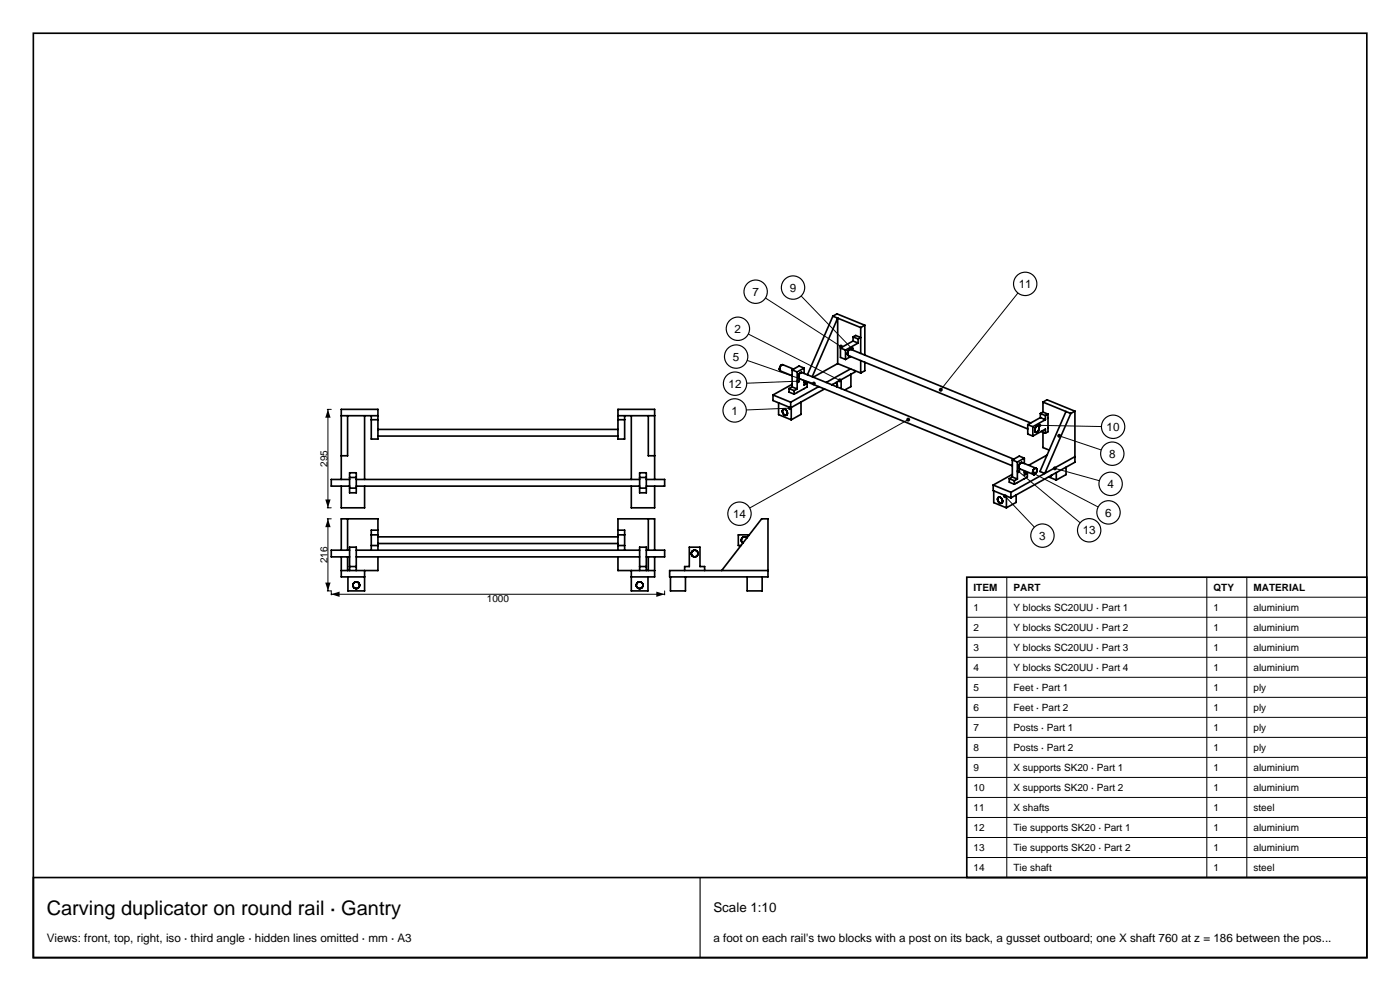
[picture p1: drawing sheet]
<svg xmlns="http://www.w3.org/2000/svg" width="420mm" height="297mm" viewBox="0 0 420 297" stroke-linecap="round" stroke-linejoin="round" font-family="sans-serif">
<g fill="none" stroke="#000" stroke-width=".5">
<path d="M10 10h400.1v277h-400.1zM249.9 94.8l1.2-.7 8.3 3.4M249.9 94.8l-7.7 17.5M249.9 94.8l8.3 3.4M258.2 98.2v7.7M259.4 97.5v8.9M259.4 97.5l-1.2 .7M231.9 118.4v1.6l5.3 2.2M231.9 118.4l5.3 2.1M233.9 110.9v.1M233.9 111h.1M234 111v.1"/>
<path d="M234 111.1h.1M234.1 111.1l3.5 1.5M234.7 109.3h.1M234.7 109.3l-.6 .5-.2 1.1M234.8 109.3l3.3 1.3M236.7 116.5v1l1.5 .6M236.7 116.5l1.5 .6M237.6 115.2l-5.7 3.2M237.6 116l-.9 .5M237.6 110.9l1.6 .6M237.6 110.9v5.1M237.6 116l1.6 .6"/>
<path d="M238.2 117.1v1M239.2 116.6l-1 .5M239.2 111.5v5.1M239.7 113.4h.1M239.7 113.4l64 26.2M240.2 111.7l-.6 .8 .1 .9M240.3 111.7h-.1M240.4 111.6h.1M240.4 111.6l-.1 .1M240.5 111.6l63.6 26M241.2 110.3l-2 1.2M241.2 114.1v1.3l.9-.5"/>
<path d="M241.2 114.5l.9 .4M241.2 110.3l-1.5-.6-2.1 1.2M241.2 110.3v1.6M242.1 114.9v1.1l-3.9 2.1M245.6 115.9l-8.4 4.6M247.4 116.6l-10.2 5.6M249.7 115.2l.1 .1M249.8 115.3v.1M250.8 114.6l.4 1.2M251.2 115.8l-.1 .1M251.2 115.8h.1M251.3 109l6.9 2.8"/>
<path d="M251.3 109l-7.3 4M251.3 109v-13.7l-7.6 17.6M252.1 104.3v2.8l1.6 .6M252.1 104.3l1.6 .6M252.3 113.8v2.7M252.3 113.8l-2.7 1.5M253.7 104.9v2.8M254.3 106.4h.1M254.4 106.4v.1M254.4 106.5h.1M254.4 106.5l53.9 22.1M255.1 104.7h.1"/>
<path d="M255.1 104.7l-.7 .7-.1 1M255.2 104.7l54 22.1M255.2 110.6l-7.3 4M255.2 106.9l-1.5 .8M255.3 112.2l-3 1.6M255.3 112.2v3.7l-1.9 1M255.9 101l1.5 .6M255.9 101l.8-.5 1.5 .7-.8 .4M255.9 101v1.2M255.9 102.2l-3.8 2.1M255.9 102.2l1.5 .6M256.4 111.1v.4l-1.1 .7"/>
<path d="M257.4 101.6v1.2M257.4 102.8l-3.7 2.1M258.2 108.1v3.7M259.4 108.6v2.5l-1.2 .7M102.4 124.6h11M104.3 124.6v12h-1.9M109.4 124.6v19.1M111.4 124.6v7h2v-8.9h-11v21M111.4 125.8h2M113.4 128.7h72M113.4 130.7h72M185.4 124.6h11"/>
<path d="M185.4 125.8h2M187.4 124.6v7h-2v-8.9h11v21M189.4 124.6v19.1M194.5 124.6v12h1.9M233.6 120.7v3.6l3.8 1.5M234.8 123v.6l.4 .6 .5 .3 .4-.2M234.8 122.9v.1M234.9 122.7l-.1 .2M235 122.7h-.1M235.1 122.6l-.1 .1M235.2 122.6l.3 .1M235.2 122.6h-.1"/>
<path d="M235.5 122.7h.1M235.6 122.7l.6 .8-.1 .8M236.1 124.3h.1M237.2 120.5v1.7M237.4 122.1v3.7M240.3 120.5v3.7l-2.9 1.6M303.7 137.9l1.5 .6M303.7 137.9v5.1M305.2 138.5v5.1M306.1 138.8l-.5 .9 .2 .8M306.1 138.8h.1M306.3 138.7l-.2 .1"/>
<path d="M306.3 138.7h.1M306.4 138.6l-.1 .1M306.5 138.6h.1M306.5 138.6h-.1M306.6 138.6h.1M306.6 138.6l4.2 1.7M307.3 137.3l-1.5-.6-2.1 1.2M307.3 137.3l-2.1 1.2M307.3 137.3v1.6M308.3 127.3v2.8l1.5 .6M308.3 127.3l1.5 .6M309.8 127.9v2.8"/>
<path d="M310.7 129.5h.1M310.8 129.5l.1 .1M310.9 129.5v.1M311.1 129.5h-.2M311.1 129.4v.1M311.4 127.7h.1M311.4 127.7l-.5 .1-.4 .7-.1 .6 .3 .4M311.4 127.7l.3 .7-.6 1M312.1 123.9l1.5 .7M312.1 125.2l1.5 .6M312.1 123.9v1.3M312.1 125.2l-3.8 2.1"/>
<path d="M312.3 129.3l1.3 .5M312.9 129.5v4.6l1.9 .8M312.9 120.5l8.3 3.4M312.9 120.5l1.2-.7 8.4 3.4M312.9 120.5v3M312.9 123.5l1.5 .6M312.9 123.5l-.8 .4M313.6 124.6v1.2M313.6 129.8v-1.2l-3.8 2.1M313.6 125.8l-3.8 2.1M314.1 136.4l-5.5 3M314.4 124.1v5.3l-.8 .4"/>
<path d="M314.4 124.1l-.8 .5M319.8 123.3l-7.8 18 1.4 .6 7.8-18M322.5 123.2v15.3l-19.2 10.7M322.5 136.9l-19.2 10.6M322.5 123.2l-1.3 .7M102.4 145.7v6.5h7v-6.5M104.3 155.5v9.4M104.9 141.7h2v6h-2zM104.9 143.7h-5.5v2h5.5M104.9 146.3h2M104.9 143.1h2M106.9 143.7h85"/>
<path d="M106.9 145.7h85M113.4 158.9h-2v6M185.4 158.9h2v6M189.4 145.7v6.5h7v-6.5M191.9 141.7h2v6h-2zM191.9 146.3h2M191.9 143.1h2M193.9 143.7h5.5v2h-5.5M194.5 155.5v9.4M298 145.4v1.6l5.3 2.2M298 145.4l5.3 2.1M298.1 147.1v3.5l3.8 1.6"/>
<path d="M299.4 149.2l-.1 .5 .2 .6 .8 .5M299.4 149.2h.1M299.4 149.1v.1M299.5 149.1h-.1M299.5 149v.1M299.6 149h-.1M299.9 149h.1M299.9 149h-.3M300 149l.6 .7 .1 .9M300.4 150.8h-.1M300.7 150.6l-.3 .2M300.7 150.6h.1"/>
<path d="M301.9 148.7v3.5M302.8 143.5v1l1.5 .6M302.8 143.5l1.5 .6M303.3 147.5v1.7M303.7 142.2l-5.7 3.2M303.7 143l1.5 .6M303.7 143l-.9 .5M304.3 144.1v1M304.8 148.3v2.3l-2.9 1.6M305.2 143.6l-.9 .5M305.8 140.5h.1M305.9 140.5l4.2 1.7"/>
<path d="M307.3 141.5l.9 .4M307.3 141.1v1.3l.9-.5M308.2 141.9v1.1l-3.9 2.1M309.9 142v.1M309.9 142.1l.2 .1M310.1 142.2h.1M310.3 142.2h-.1M310.4 142.2h-.1M310.5 142.1l-.1 .1M310.6 140.3l-.7 .8v.9M310.6 142l-.1 .1M310.6 140.3h.2"/>
<path d="M310.6 140.3h.1M310.8 140.3h.1M310.8 140.3l.1 .1M310.9 140.4h.1M310.9 140.4l.1 .1M311 140.5v.1M311 140.6v.7l-.4 .7M314.6 142.9l2.3 1M315.4 142.5h-.1M315.4 142.5h.1M315.5 142.5h-.1M315.5 142.4v.1"/>
<path d="M315.6 142.4h-.1M315.6 142.3v.1M316.9 141.6v2.3M319.8 140v2.2l-2.9 1.7M102.4 166.9v6h7M102.4 164.9v-9.4h11v9.4M104.3 166.9v4.1M104.9 171v-7h2v7M104.9 169.8h2M104.9 164.9h-5.5v2h5.5M106.9 166.9h85M106.9 164.9h85"/>
<path d="M109.4 171v6.1h-5v-4.2M111.4 163.5h2M111.4 160.3h2M113.4 166.9v4.1h-11M113.4 162.9h72M113.4 160.9h72M185.4 166.9v4.1h11M185.4 164.9v-9.4h11v9.4M185.4 163.5h2M185.4 160.3h2M189.4 171v6.1h5v-4.2M191.9 169.8h2"/>
<path d="M191.9 171v-7h2v7M193.9 164.9h5.5v2h-5.5M194.5 166.9v4.1M196.4 166.9v6h-7M201.1 172.9v4.2h4.5v-4.2M205.4 171v-1.2h1.4v-5.8h3.2v5.8h1.4v1.2M207.6 166.5a1 1 0 0 1 .8-1.6 1 1 0 0 1 .8 1.6M207.6 166.5h.1M207.6 166.5a1 1 0 0 0 1.6 0M209.2 166.5h.1M216.5 171l12-15.5h1.9v17.4h-29.5v-1.9h29.5M224.1 161.2a1 1 0 0 0-1.5 .1 1 1 0 0 0 .3 1.4"/>
<path d="M224.1 172.9v4.2h4.5v-4.2M224.8 160.3h-3.3v3.2h.8"/>
<circle cx="106.9" cy="175.4" r="1"/>
<circle cx="191.9" cy="175.4" r="1"/>
</g>
<path d="M98.2 122.7h1.2M98.4 122.7v29.5M272.5 125.8l-47.6 26.4M98.2 155.5h1.2M98.2 152.2h1.2M98.4 155.5v21.6M98.2 177.1h1.2v1.2M99.4 178.1h100M199.4 177.1v1.2" fill="none" stroke="#000" stroke-width=".3"/>
<g fill="#000">
<path d="M98.4 122.7l.8 2.5h-1.6zM98.4 155.5l.8 2.5h-1.6zM97.6 149.7h1.6l-.8 2.5zM97.6 174.6h1.6l-.8 2.5zM99.4 178.1l2.5-.8v1.6zM196.9 177.3l2.5 .8-2.5 .8z"/>
<circle cx="272.5" cy="125.8" r=".6"/>
</g>
<circle cx="221.8" cy="154" r="3.5" fill="#fff" stroke="#000" stroke-width=".35"/>
<path d="M301.5 148.7l8.8 9.3" fill="none" stroke="#000" stroke-width=".3"/>
<circle cx="301.5" cy="148.7" r=".6" fill="#000"/>
<circle cx="312.7" cy="160.5" r="3.5" fill="#fff" stroke="#000" stroke-width=".35"/>
<path d="M305.5 141.2l18.6 15.5" fill="none" stroke="#000" stroke-width=".3"/>
<circle cx="305.5" cy="141.2" r=".6" fill="#000"/>
<circle cx="326.7" cy="158.9" r="3.5" fill="#fff" stroke="#000" stroke-width=".35"/>
<path d="M310.2 141.9l19.2 10" fill="none" stroke="#000" stroke-width=".3"/>
<circle cx="310.2" cy="141.9" r=".6" fill="#000"/>
<circle cx="332.6" cy="153.6" r="3.5" fill="#fff" stroke="#000" stroke-width=".35"/>
<path d="M316.5 140.4l13.3 3.7" fill="none" stroke="#000" stroke-width=".3"/>
<circle cx="316.5" cy="140.4" r=".6" fill="#000"/>
<circle cx="333.2" cy="145" r="3.5" fill="#fff" stroke="#000" stroke-width=".35"/>
<path d="M317.8 130.6l12.6 4.3" fill="none" stroke="#000" stroke-width=".3"/>
<circle cx="317.8" cy="130.6" r=".6" fill="#000"/>
<circle cx="333.7" cy="136" r="3.5" fill="#fff" stroke="#000" stroke-width=".35"/>
<path d="M311.8 127.5l18.6 .3" fill="none" stroke="#000" stroke-width=".3"/>
<circle cx="311.8" cy="127.5" r=".6" fill="#000"/>
<circle cx="333.9" cy="127.9" r="3.5" fill="#fff" stroke="#000" stroke-width=".35"/>
<path d="M305.4 87.8l-23.2 29" fill="none" stroke="#000" stroke-width=".3"/>
<circle cx="282.2" cy="116.8" r=".6" fill="#000"/>
<circle cx="307.6" cy="85.1" r="3.5" fill="#fff" stroke="#000" stroke-width=".35"/>
<path d="M240.3 88.7l15.3 15.8" fill="none" stroke="#000" stroke-width=".3"/>
<circle cx="255.6" cy="104.5" r=".6" fill="#000"/>
<circle cx="237.9" cy="86.2" r="3.5" fill="#fff" stroke="#000" stroke-width=".35"/>
<path d="M229.6 89.3l22.7 14.6" fill="none" stroke="#000" stroke-width=".3"/>
<circle cx="252.3" cy="103.9" r=".6" fill="#000"/>
<circle cx="226.7" cy="87.4" r="3.5" fill="#fff" stroke="#000" stroke-width=".35"/>
<path d="M224.5 100.1l27.4 13.9" fill="none" stroke="#000" stroke-width=".3"/>
<circle cx="251.9" cy="114" r=".6" fill="#000"/>
<circle cx="221.4" cy="98.5" r="3.5" fill="#fff" stroke="#000" stroke-width=".35"/>
<path d="M224.2 108l20 7" fill="none" stroke="#000" stroke-width=".3"/>
<circle cx="244.2" cy="115" r=".6" fill="#000"/>
<circle cx="220.8" cy="106.9" r="3.5" fill="#fff" stroke="#000" stroke-width=".35"/>
<path d="M239.4 114.2l-15.4 .6" fill="none" stroke="#000" stroke-width=".3"/>
<circle cx="239.4" cy="114.2" r=".6" fill="#000"/>
<circle cx="220.5" cy="115" r="3.5" fill="#fff" stroke="#000" stroke-width=".35"/>
<path d="M236.9 122.3l-13 .6" fill="none" stroke="#000" stroke-width=".3"/>
<circle cx="236.9" cy="122.3" r=".6" fill="#000"/>
<circle cx="220.4" cy="123" r="3.5" fill="#fff" stroke="#000" stroke-width=".35"/>
<path d="M290 173h120.1v90h-120.1z" fill="#fff" stroke="#000" stroke-width=".5"/>
<g fill="none" stroke="#000" stroke-width=".3">
<path d="M290 179h120.1M302 173v90M362 173v90M374 173v90M290 185h120.1M290 191h120.1M290 197h120.1M290 203h120.1M290 209h120.1M290 215h120.1M290 221h120.1M290 227h120.1"/>
<path d="M290 233h120.1M290 239h120.1M290 245h120.1M290 251h120.1M290 257h120.1"/>
</g>
<path d="M10 263h400.1v24h-400.1z" fill="none" stroke="#000" stroke-width=".5"/>
<path d="M210 263v24" fill="none" stroke="#000" stroke-width=".35"/>
<text font-size="6" x="14" y="274.2">Carving duplicator on round rail · Gantry</text>
<text font-size="4" x="214" y="273.4">Scale 1:10</text>
<g font-size="3.5">
<text x="225.7" y="88.7">7</text>
<text x="236.9" y="87.4">9</text>
<text x="305.6" y="86.3">11</text>
<text x="220.4" y="99.8">2</text>
<text x="219.9" y="108.1">5</text>
<text x="218.6" y="116.2">12</text>
<text x="219.4" y="124.3">1</text>
<text x="332" y="129.2">10</text>
<text x="332.7" y="137.2">8</text>
<text x="332.2" y="146.3">4</text>
<text x="219.9" y="155.2">14</text>
<text x="331.6" y="154.8">6</text>
<text x="311.8" y="161.8">3</text>
<text x="324.8" y="160.2">13</text>
<text x="14" y="282.3">Views: front, top, right, iso · third angle · hidden lines omitted · mm · A3</text>
<text x="214" y="282.3">a foot on each rail's two blocks with a post on its back, a gusset outboard; one X shaft 760 at z = 186 between the pos...</text>
</g>
<g font-size="3">
<text x="98.3" y="139.9" transform="rotate(-90 98.3 139.9)">295</text>
<text x="98.3" y="168.8" transform="rotate(-90 98.3 168.8)">216</text>
<text x="292" y="177.1">ITEM</text>
<text x="304" y="177.1">PART</text>
<text x="364" y="177.1">QTY</text>
<text x="376" y="177.1">MATERIAL</text>
<text x="146" y="180.4">1000</text>
<text x="292" y="183.1">1</text>
<text x="304" y="183.1">Y blocks SC20UU · Part 1</text>
<text x="364" y="183.1">1</text>
<text x="376" y="183.1">aluminium</text>
<text x="292" y="189.1">2</text>
<text x="304" y="189.1">Y blocks SC20UU · Part 2</text>
<text x="364" y="189.1">1</text>
<text x="376" y="189.1">aluminium</text>
<text x="292" y="195.1">3</text>
<text x="304" y="195.1">Y blocks SC20UU · Part 3</text>
<text x="364" y="195.1">1</text>
<text x="376" y="195.1">aluminium</text>
<text x="292" y="201.1">4</text>
<text x="304" y="201.1">Y blocks SC20UU · Part 4</text>
<text x="364" y="201.1">1</text>
<text x="376" y="201.1">aluminium</text>
<text x="292" y="207.1">5</text>
<text x="304" y="207.1">Feet · Part 1</text>
<text x="364" y="207.1">1</text>
<text x="376" y="207.1">ply</text>
<text x="292" y="213.1">6</text>
<text x="304" y="213.1">Feet · Part 2</text>
<text x="364" y="213.1">1</text>
<text x="376" y="213.1">ply</text>
<text x="292" y="219.1">7</text>
<text x="304" y="219.1">Posts · Part 1</text>
<text x="364" y="219.1">1</text>
<text x="376" y="219.1">ply</text>
<text x="292" y="225.1">8</text>
<text x="304" y="225.1">Posts · Part 2</text>
<text x="364" y="225.1">1</text>
<text x="376" y="225.1">ply</text>
<text x="292" y="231.1">9</text>
<text x="304" y="231.1">X supports SK20 · Part 1</text>
<text x="364" y="231.1">1</text>
<text x="376" y="231.1">aluminium</text>
<text x="292" y="237.1">10</text>
<text x="304" y="237.1">X supports SK20 · Part 2</text>
<text x="364" y="237.1">1</text>
<text x="376" y="237.1">aluminium</text>
<text x="292" y="243.1">11</text>
<text x="304" y="243.1">X shafts</text>
<text x="364" y="243.1">1</text>
<text x="376" y="243.1">steel</text>
<text x="292" y="249.1">12</text>
<text x="304" y="249.1">Tie supports SK20 · Part 1</text>
<text x="364" y="249.1">1</text>
<text x="376" y="249.1">aluminium</text>
<text x="292" y="255.1">13</text>
<text x="304" y="255.1">Tie supports SK20 · Part 2</text>
<text x="364" y="255.1">1</text>
<text x="376" y="255.1">aluminium</text>
<text x="292" y="261.1">14</text>
<text x="304" y="261.1">Tie shaft</text>
<text x="364" y="261.1">1</text>
<text x="376" y="261.1">steel</text>
</g>
</svg>
